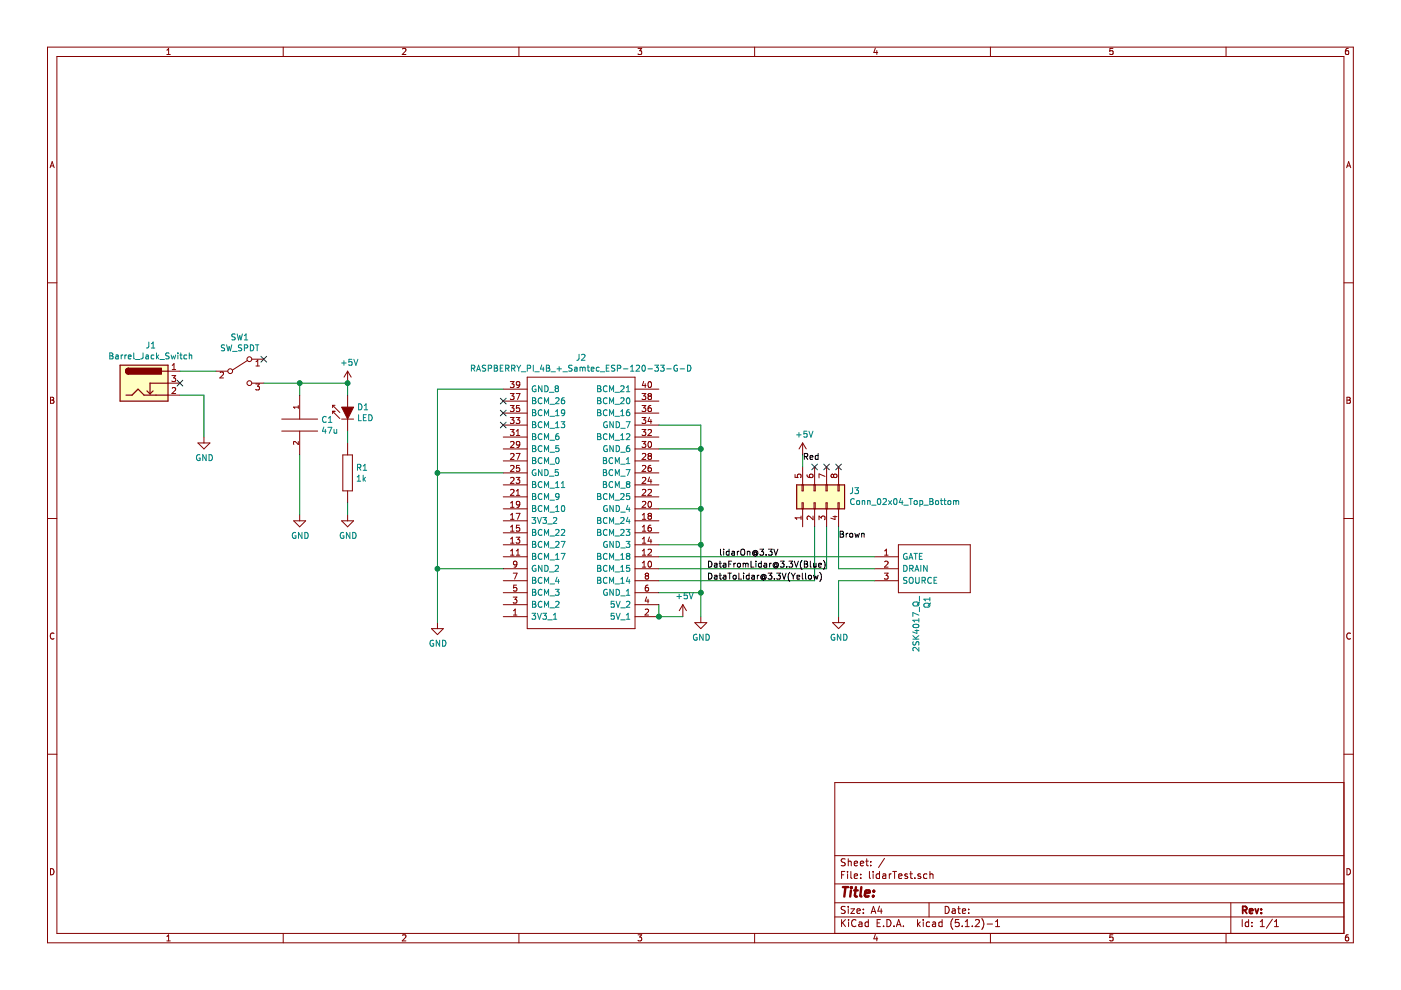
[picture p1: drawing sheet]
EESchema Schematic File Version 4
EELAYER 29 0
EELAYER END
$Descr A4 11693 8268
encoding utf-8
Sheet 1 1
Title ""
Date ""
Rev ""
Comp ""
Comment1 ""
Comment2 ""
Comment3 ""
Comment4 ""
$EndDescr
$Comp
L SamacSys_Parts:RASPBERRY_PI_4B_+_Samtec_ESP-120-33-G-D J2
U 1 1
P 4200 3250
F 0 "J2" H 4850 3515 50  0000 C CNN
F 1 "RASPBERRY_PI_4B_+_Samtec_ESP-120-33-G-D" H 4850 3424 50  0000 C CNN
F 2 "RASPBERRYPI4B4GB" H 5350 3350 50  0001 L CNN
F 3 "https://www.raspberrypi.org/documentation/hardware/raspberrypi/mechanical/rpi_MECH_4b_4p0.pdf" H 5350 3250 50  0001 L CNN
F 4 "RASPBERRY PI 4 MODEL B with Samtec ESP-120-33-G-D connector drawn from underneath for use as a plug in module." H 5350 3150 50  0001 L CNN "Description"
F 5 "24.3" H 5350 3050 50  0001 L CNN "Height"
F 6 "RASPBERRY-PI" H 5350 2950 50  0001 L CNN "Manufacturer_Name"
F 7 "RASPBERRY PI 4B + Samtec ESP-120-33-G-D" H 5350 2850 50  0001 L CNN "Manufacturer_Part_Number"
F 8 "RASPBERRY PI 4B + Samtec ESP-120-33-G-D" H 5350 2750 50  0001 L CNN "Arrow Part Number"
F 9 "" H 5350 2650 50  0001 L CNN "Arrow Price/Stock"
F 10 "" H 5350 2550 50  0001 L CNN "Mouser Part Number"
F 11 "" H 5350 2450 50  0001 L CNN "Mouser Price/Stock"
	1    4200 3250
	1    0    0    -1  
$EndComp
$Comp
L SamacSys_Parts:2SK4017_Q_ Q1
U 1 1
P 7300 4650
F 0 "Q1" V 7738 4322 50  0000 R CNN
F 1 "2SK4017_Q_" V 7647 4322 50  0000 R CNN
F 2 "TO230P250X650X900-3P" H 8150 4750 50  0001 L CNN
F 3 "http://toshiba.semicon-storage.com/us/product/mosfet/detail.2SK4017.html" H 8150 4650 50  0001 L CNN
F 4 "MOSFET,Nch,60V/5A/0.1ohm,New Pw-Mold2" H 8150 4550 50  0001 L CNN "Description"
F 5 "2.5" H 8150 4450 50  0001 L CNN "Height"
F 6 "Toshiba" H 8150 4350 50  0001 L CNN "Manufacturer_Name"
F 7 "2SK4017(Q)" H 8150 4250 50  0001 L CNN "Manufacturer_Part_Number"
F 8 "2SK4017(Q)" H 8150 4150 50  0001 L CNN "Arrow Part Number"
F 9 "https://www.arrow.com/en/products/2sk4017-q/toshiba" H 8150 4050 50  0001 L CNN "Arrow Price/Stock"
F 10 "N/A" H 8150 3950 50  0001 L CNN "Mouser Part Number"
F 11 "https://www.mouser.co.uk/ProductDetail/Toshiba/2SK4017Q?qs=7H2Jq%252ByxpJI4GULh%2FX6GDQ%3D%3D" H 8150 3850 50  0001 L CNN "Mouser Price/Stock"
	1    7300 4650
	1    0    0    -1  
$EndComp
$Comp
L Connector:Barrel_Jack_Switch J1
U 1 1
P 1200 3200
F 0 "J1" H 1257 3517 50  0000 C CNN
F 1 "Barrel_Jack_Switch" H 1257 3426 50  0000 C CNN
F 2 "" H 1250 3160 50  0001 C CNN
F 3 "~" H 1250 3160 50  0001 C CNN
	1    1200 3200
	1    0    0    -1  
$EndComp
$Comp
L Switch:SW_SPDT SW1
U 1 1
P 2000 3100
F 0 "SW1" H 2000 3385 50  0000 C CNN
F 1 "SW_SPDT" H 2000 3294 50  0000 C CNN
F 2 "" H 2000 3100 50  0001 C CNN
F 3 "~" H 2000 3100 50  0001 C CNN
	1    2000 3100
	1    0    0    -1  
$EndComp
NoConn ~ 1500 3200
NoConn ~ 2200 3000
Wire Wire Line
	1500 3100 1800 3100
$Comp
L power:GND #PWR01
U 1 1
P 1700 3650
F 0 "#PWR01" H 1700 3400 50  0001 C CNN
F 1 "GND" H 1705 3477 50  0000 C CNN
F 2 "" H 1700 3650 50  0001 C CNN
F 3 "" H 1700 3650 50  0001 C CNN
	1    1700 3650
	1    0    0    -1  
$EndComp
NoConn ~ 4200 3350
NoConn ~ 4200 3450
NoConn ~ 4200 3550
$Comp
L Connector_Generic:Conn_02x04_Top_Bottom J3
U 1 1
P 6800 4200
F 0 "J3" V 6896 3912 50  0000 R CNN
F 1 "Conn_02x04_Top_Bottom" V 6805 3912 50  0000 R CNN
F 2 "" H 6800 4200 50  0001 C CNN
F 3 "~" H 6800 4200 50  0001 C CNN
	1    6800 4200
	0    -1   -1   0   
$EndComp
NoConn ~ 6800 3900
NoConn ~ 6900 3900
NoConn ~ 7000 3900
$Comp
L power:+5V #PWR08
U 1 1
P 6700 3800
F 0 "#PWR08" H 6700 3650 50  0001 C CNN
F 1 "+5V" H 6715 3973 50  0000 C CNN
F 2 "" H 6700 3800 50  0001 C CNN
F 3 "" H 6700 3800 50  0001 C CNN
	1    6700 3800
	1    0    0    -1  
$EndComp
$Comp
L power:+5V #PWR06
U 1 1
P 5700 5150
F 0 "#PWR06" H 5700 5000 50  0001 C CNN
F 1 "+5V" H 5715 5323 50  0000 C CNN
F 2 "" H 5700 5150 50  0001 C CNN
F 3 "" H 5700 5150 50  0001 C CNN
	1    5700 5150
	1    0    0    -1  
$EndComp
Wire Wire Line
	5500 5050 5500 5150
Wire Wire Line
	5700 5150 5500 5150
Connection ~ 5500 5150
Wire Wire Line
	6700 3800 6700 3900
Wire Wire Line
	7000 4400 7000 4750
Wire Wire Line
	7000 4750 7300 4750
Wire Wire Line
	6800 4400 6800 4850
Wire Wire Line
	6800 4850 5500 4850
Wire Wire Line
	6900 4750 6900 4400
Wire Wire Line
	5500 4650 7300 4650
$Comp
L power:GND #PWR07
U 1 1
P 5850 5150
F 0 "#PWR07" H 5850 4900 50  0001 C CNN
F 1 "GND" H 5855 4977 50  0000 C CNN
F 2 "" H 5850 5150 50  0001 C CNN
F 3 "" H 5850 5150 50  0001 C CNN
	1    5850 5150
	1    0    0    -1  
$EndComp
$Comp
L power:GND #PWR09
U 1 1
P 7000 5150
F 0 "#PWR09" H 7000 4900 50  0001 C CNN
F 1 "GND" H 7005 4977 50  0000 C CNN
F 2 "" H 7000 5150 50  0001 C CNN
F 3 "" H 7000 5150 50  0001 C CNN
	1    7000 5150
	1    0    0    -1  
$EndComp
Wire Wire Line
	7300 4850 7000 4850
Wire Wire Line
	7000 4850 7000 5150
Wire Wire Line
	5500 4950 5850 4950
Wire Wire Line
	5850 4950 5850 5150
Wire Wire Line
	5500 4550 5850 4550
Connection ~ 5850 4950
Wire Wire Line
	5500 4250 5850 4250
Wire Wire Line
	5850 4250 5850 4550
Connection ~ 5850 4550
Wire Wire Line
	5500 3750 5850 3750
Wire Wire Line
	5850 3750 5850 4250
Connection ~ 5850 4250
Wire Wire Line
	5500 3550 5850 3550
Wire Wire Line
	5850 3550 5850 3750
Connection ~ 5850 3750
$Comp
L power:GND #PWR05
U 1 1
P 3650 5200
F 0 "#PWR05" H 3650 4950 50  0001 C CNN
F 1 "GND" H 3655 5027 50  0000 C CNN
F 2 "" H 3650 5200 50  0001 C CNN
F 3 "" H 3650 5200 50  0001 C CNN
	1    3650 5200
	1    0    0    -1  
$EndComp
$Comp
L power:+5V #PWR03
U 1 1
P 2900 3200
F 0 "#PWR03" H 2900 3050 50  0001 C CNN
F 1 "+5V" H 2915 3373 50  0000 C CNN
F 2 "" H 2900 3200 50  0001 C CNN
F 3 "" H 2900 3200 50  0001 C CNN
	1    2900 3200
	1    0    0    -1  
$EndComp
$Comp
L LED:LD271 D1
U 1 1
P 2900 3400
F 0 "D1" V 2896 3323 50  0000 R CNN
F 1 "LED" V 2805 3323 50  0000 R CNN
F 2 "LED_THT:LED_D5.0mm_IRGrey" H 2900 3575 50  0001 C CNN
F 3 "http://www.alliedelec.com/m/d/40788c34903a719969df15f1fbea1056.pdf" H 2850 3400 50  0001 C CNN
	1    2900 3400
	0    -1   -1   0   
$EndComp
$Comp
L pspice:C C1
U 1 1
P 2500 3550
F 0 "C1" H 2678 3596 50  0000 L CNN
F 1 "47u" H 2678 3505 50  0000 L CNN
F 2 "" H 2500 3550 50  0001 C CNN
F 3 "~" H 2500 3550 50  0001 C CNN
	1    2500 3550
	1    0    0    -1  
$EndComp
$Comp
L pspice:R R1
U 1 1
P 2900 3950
F 0 "R1" H 2968 3996 50  0000 L CNN
F 1 "1k" H 2968 3905 50  0000 L CNN
F 2 "" H 2900 3950 50  0001 C CNN
F 3 "~" H 2900 3950 50  0001 C CNN
	1    2900 3950
	1    0    0    -1  
$EndComp
Wire Wire Line
	2200 3200 2500 3200
Wire Wire Line
	2900 3300 2900 3200
Connection ~ 2900 3200
Wire Wire Line
	2500 3300 2500 3200
Connection ~ 2500 3200
Wire Wire Line
	2500 3200 2900 3200
Wire Wire Line
	2900 3600 2900 3700
Wire Wire Line
	1500 3300 1700 3300
Wire Wire Line
	1700 3300 1700 3650
$Comp
L power:GND #PWR04
U 1 1
P 2900 4300
F 0 "#PWR04" H 2900 4050 50  0001 C CNN
F 1 "GND" H 2905 4127 50  0000 C CNN
F 2 "" H 2900 4300 50  0001 C CNN
F 3 "" H 2900 4300 50  0001 C CNN
	1    2900 4300
	1    0    0    -1  
$EndComp
$Comp
L power:GND #PWR02
U 1 1
P 2500 4300
F 0 "#PWR02" H 2500 4050 50  0001 C CNN
F 1 "GND" H 2505 4127 50  0000 C CNN
F 2 "" H 2500 4300 50  0001 C CNN
F 3 "" H 2500 4300 50  0001 C CNN
	1    2500 4300
	1    0    0    -1  
$EndComp
Wire Wire Line
	2500 3800 2500 4300
Wire Wire Line
	2900 4200 2900 4300
Wire Wire Line
	4200 3250 3650 3250
Wire Wire Line
	3650 3250 3650 3950
Wire Wire Line
	4200 3950 3650 3950
Connection ~ 3650 3950
Wire Wire Line
	3650 3950 3650 4750
Wire Wire Line
	4200 4750 3650 4750
Connection ~ 3650 4750
Wire Wire Line
	3650 4750 3650 5200
Text Label 6000 4650 0    50   ~ 0
lidarOn@3.3V
Wire Wire Line
	5850 4550 5850 4950
Wire Wire Line
	5500 4750 6900 4750
Text Label 5900 4750 0    50   ~ 0
DataFromLidar@3.3V(Blue)
Text Label 5900 4850 0    50   ~ 0
DataToLidar@3.3V(Yellow)
Text Label 6700 3850 0    50   ~ 0
Red
Text Label 7000 4500 0    50   ~ 0
Brown
$EndSCHEMATC
